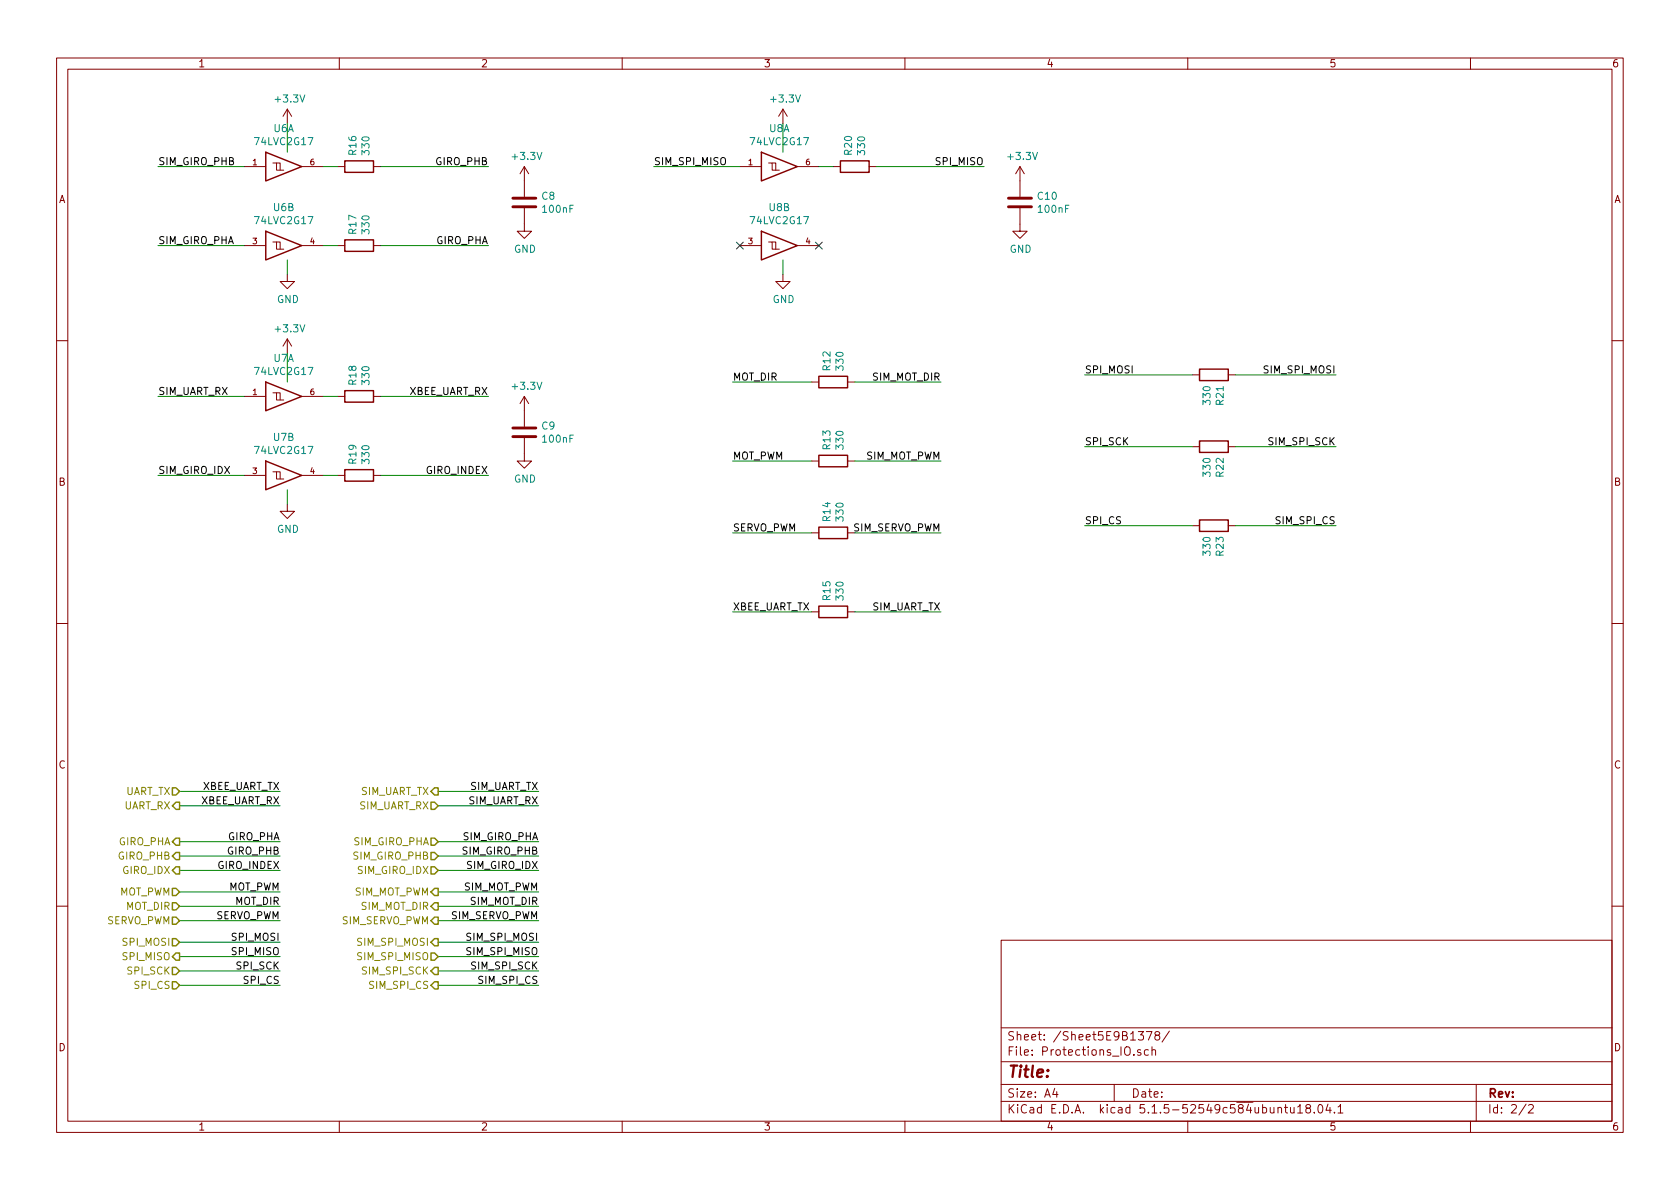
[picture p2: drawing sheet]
EESchema Schematic File Version 4
EELAYER 30 0
EELAYER END
$Descr A4 11693 8268
encoding utf-8
Sheet 2 2
Title ""
Date ""
Rev ""
Comp ""
Comment1 ""
Comment2 ""
Comment3 ""
Comment4 ""
$EndDescr
$Comp
L Device:R R?
U 1 1
P 5800 2650
AR Path="/5E9CF59E" Ref="R?"  Part="1" 
AR Path="/5E9B1379/5E9CF59E" Ref="R12"  Part="1" 
F 0 "R12" H 5870 2696 50  0000 L CNN
F 1 "330" H 5870 2605 50  0000 L CNN
F 2 "Resistor_SMD:R_1206_3216Metric_Pad1.42x1.75mm_HandSolder" V 5730 2650 50  0001 C CNN
F 3 "~" H 5800 2650 50  0001 C CNN
	1    5800 2650
	0    -1   -1   0   
$EndComp
$Comp
L Device:R R?
U 1 1
P 5800 3200
AR Path="/5E9CF5A4" Ref="R?"  Part="1" 
AR Path="/5E9B1379/5E9CF5A4" Ref="R13"  Part="1" 
F 0 "R13" H 5870 3246 50  0000 L CNN
F 1 "330" H 5870 3155 50  0000 L CNN
F 2 "Resistor_SMD:R_1206_3216Metric_Pad1.42x1.75mm_HandSolder" V 5730 3200 50  0001 C CNN
F 3 "~" H 5800 3200 50  0001 C CNN
	1    5800 3200
	0    -1   -1   0   
$EndComp
Wire Wire Line
	5650 3200 5100 3200
Wire Wire Line
	5650 2650 5100 2650
Text Label 5100 3200 0    50   ~ 0
MOT_PWM
Text Label 5100 2650 0    50   ~ 0
MOT_DIR
Text Label 6550 3200 2    50   ~ 0
SIM_MOT_PWM
Text Label 6550 2650 2    50   ~ 0
SIM_MOT_DIR
$Comp
L Device:R R?
U 1 1
P 5800 3700
AR Path="/5E9CF5CE" Ref="R?"  Part="1" 
AR Path="/5E9B1379/5E9CF5CE" Ref="R14"  Part="1" 
F 0 "R14" H 5870 3746 50  0000 L CNN
F 1 "330" H 5870 3655 50  0000 L CNN
F 2 "Resistor_SMD:R_1206_3216Metric_Pad1.42x1.75mm_HandSolder" V 5730 3700 50  0001 C CNN
F 3 "~" H 5800 3700 50  0001 C CNN
	1    5800 3700
	0    -1   -1   0   
$EndComp
$Comp
L Device:R R?
U 1 1
P 5800 4250
AR Path="/5E9CF5D4" Ref="R?"  Part="1" 
AR Path="/5E9B1379/5E9CF5D4" Ref="R15"  Part="1" 
F 0 "R15" H 5870 4296 50  0000 L CNN
F 1 "330" H 5870 4205 50  0000 L CNN
F 2 "Resistor_SMD:R_1206_3216Metric_Pad1.42x1.75mm_HandSolder" V 5730 4250 50  0001 C CNN
F 3 "~" H 5800 4250 50  0001 C CNN
	1    5800 4250
	0    -1   -1   0   
$EndComp
Wire Wire Line
	5650 4250 5100 4250
Wire Wire Line
	5650 3700 5100 3700
Text Label 5100 3700 0    50   ~ 0
SERVO_PWM
Text Label 5100 4250 0    50   ~ 0
XBEE_UART_TX
Text Label 6550 3700 2    50   ~ 0
SIM_SERVO_PWM
Text Label 6550 4250 2    50   ~ 0
SIM_UART_TX
$Comp
L 74xGxx:74LVC2G17 U?
U 1 1
P 2000 2750
AR Path="/5E9CF5F2" Ref="U?"  Part="1" 
AR Path="/5E9B1379/5E9CF5F2" Ref="U7"  Part="1" 
F 0 "U7" H 1975 3017 50  0000 C CNN
F 1 "74LVC2G17" H 1975 2926 50  0000 C CNN
F 2 "Package_TO_SOT_SMD:SOT-23-6_Handsoldering" H 2000 2750 50  0001 C CNN
F 3 "http://www.ti.com/lit/sg/scyt129e/scyt129e.pdf" H 2000 2750 50  0001 C CNN
	1    2000 2750
	1    0    0    -1  
$EndComp
$Comp
L 74xGxx:74LVC2G17 U?
U 2 1
P 2000 3300
AR Path="/5E9CF5F8" Ref="U?"  Part="2" 
AR Path="/5E9B1379/5E9CF5F8" Ref="U7"  Part="2" 
F 0 "U7" H 1975 3567 50  0000 C CNN
F 1 "74LVC2G17" H 1975 3476 50  0000 C CNN
F 2 "Package_TO_SOT_SMD:SOT-23-6_Handsoldering" H 2000 3300 50  0001 C CNN
F 3 "http://www.ti.com/lit/sg/scyt129e/scyt129e.pdf" H 2000 3300 50  0001 C CNN
	2    2000 3300
	1    0    0    -1  
$EndComp
$Comp
L Device:R R?
U 1 1
P 2500 2750
AR Path="/5E9CF5FE" Ref="R?"  Part="1" 
AR Path="/5E9B1379/5E9CF5FE" Ref="R18"  Part="1" 
F 0 "R18" H 2570 2796 50  0000 L CNN
F 1 "330" H 2570 2705 50  0000 L CNN
F 2 "Resistor_SMD:R_1206_3216Metric_Pad1.42x1.75mm_HandSolder" V 2430 2750 50  0001 C CNN
F 3 "~" H 2500 2750 50  0001 C CNN
	1    2500 2750
	0    -1   -1   0   
$EndComp
$Comp
L Device:R R?
U 1 1
P 2500 3300
AR Path="/5E9CF604" Ref="R?"  Part="1" 
AR Path="/5E9B1379/5E9CF604" Ref="R19"  Part="1" 
F 0 "R19" H 2570 3346 50  0000 L CNN
F 1 "330" H 2570 3255 50  0000 L CNN
F 2 "Resistor_SMD:R_1206_3216Metric_Pad1.42x1.75mm_HandSolder" V 2430 3300 50  0001 C CNN
F 3 "~" H 2500 3300 50  0001 C CNN
	1    2500 3300
	0    -1   -1   0   
$EndComp
Text Label 1100 3300 0    50   ~ 0
SIM_GIRO_IDX
Text Label 1100 2750 0    50   ~ 0
SIM_UART_RX
$Comp
L power:GND #PWR?
U 1 1
P 2000 3500
AR Path="/5E9CF60C" Ref="#PWR?"  Part="1" 
AR Path="/5E9B1379/5E9CF60C" Ref="#PWR0123"  Part="1" 
F 0 "#PWR0123" H 2000 3250 50  0001 C CNN
F 1 "GND" H 2005 3327 50  0000 C CNN
F 2 "" H 2000 3500 50  0001 C CNN
F 3 "" H 2000 3500 50  0001 C CNN
	1    2000 3500
	1    0    0    -1  
$EndComp
$Comp
L power:+3.3V #PWR?
U 1 1
P 2000 2450
AR Path="/5E9CF612" Ref="#PWR?"  Part="1" 
AR Path="/5E9B1379/5E9CF612" Ref="#PWR0124"  Part="1" 
F 0 "#PWR0124" H 2000 2300 50  0001 C CNN
F 1 "+3.3V" H 2015 2623 50  0000 C CNN
F 2 "" H 2000 2450 50  0001 C CNN
F 3 "" H 2000 2450 50  0001 C CNN
	1    2000 2450
	1    0    0    -1  
$EndComp
Wire Wire Line
	2000 2650 2000 2450
Wire Wire Line
	2000 3400 2000 3500
$Comp
L 74xGxx:74LVC2G17 U?
U 1 1
P 2000 1150
AR Path="/5E9CF61A" Ref="U?"  Part="1" 
AR Path="/5E9B1379/5E9CF61A" Ref="U6"  Part="1" 
F 0 "U6" H 1975 1417 50  0000 C CNN
F 1 "74LVC2G17" H 1975 1326 50  0000 C CNN
F 2 "Package_TO_SOT_SMD:SOT-23-6_Handsoldering" H 2000 1150 50  0001 C CNN
F 3 "http://www.ti.com/lit/sg/scyt129e/scyt129e.pdf" H 2000 1150 50  0001 C CNN
	1    2000 1150
	1    0    0    -1  
$EndComp
$Comp
L 74xGxx:74LVC2G17 U?
U 2 1
P 2000 1700
AR Path="/5E9CF620" Ref="U?"  Part="2" 
AR Path="/5E9B1379/5E9CF620" Ref="U6"  Part="2" 
F 0 "U6" H 1975 1967 50  0000 C CNN
F 1 "74LVC2G17" H 1975 1876 50  0000 C CNN
F 2 "Package_TO_SOT_SMD:SOT-23-6_Handsoldering" H 2000 1700 50  0001 C CNN
F 3 "http://www.ti.com/lit/sg/scyt129e/scyt129e.pdf" H 2000 1700 50  0001 C CNN
	2    2000 1700
	1    0    0    -1  
$EndComp
$Comp
L Device:R R?
U 1 1
P 2500 1150
AR Path="/5E9CF626" Ref="R?"  Part="1" 
AR Path="/5E9B1379/5E9CF626" Ref="R16"  Part="1" 
F 0 "R16" H 2570 1196 50  0000 L CNN
F 1 "330" H 2570 1105 50  0000 L CNN
F 2 "Resistor_SMD:R_1206_3216Metric_Pad1.42x1.75mm_HandSolder" V 2430 1150 50  0001 C CNN
F 3 "~" H 2500 1150 50  0001 C CNN
	1    2500 1150
	0    -1   -1   0   
$EndComp
$Comp
L Device:R R?
U 1 1
P 2500 1700
AR Path="/5E9CF62C" Ref="R?"  Part="1" 
AR Path="/5E9B1379/5E9CF62C" Ref="R17"  Part="1" 
F 0 "R17" H 2570 1746 50  0000 L CNN
F 1 "330" H 2570 1655 50  0000 L CNN
F 2 "Resistor_SMD:R_1206_3216Metric_Pad1.42x1.75mm_HandSolder" V 2430 1700 50  0001 C CNN
F 3 "~" H 2500 1700 50  0001 C CNN
	1    2500 1700
	0    -1   -1   0   
$EndComp
Text Label 1100 1700 0    50   ~ 0
SIM_GIRO_PHA
Text Label 1100 1150 0    50   ~ 0
SIM_GIRO_PHB
$Comp
L power:GND #PWR?
U 1 1
P 2000 1900
AR Path="/5E9CF634" Ref="#PWR?"  Part="1" 
AR Path="/5E9B1379/5E9CF634" Ref="#PWR0125"  Part="1" 
F 0 "#PWR0125" H 2000 1650 50  0001 C CNN
F 1 "GND" H 2005 1727 50  0000 C CNN
F 2 "" H 2000 1900 50  0001 C CNN
F 3 "" H 2000 1900 50  0001 C CNN
	1    2000 1900
	1    0    0    -1  
$EndComp
$Comp
L power:+3.3V #PWR?
U 1 1
P 2000 850
AR Path="/5E9CF63A" Ref="#PWR?"  Part="1" 
AR Path="/5E9B1379/5E9CF63A" Ref="#PWR0126"  Part="1" 
F 0 "#PWR0126" H 2000 700 50  0001 C CNN
F 1 "+3.3V" H 2015 1023 50  0000 C CNN
F 2 "" H 2000 850 50  0001 C CNN
F 3 "" H 2000 850 50  0001 C CNN
	1    2000 850 
	1    0    0    -1  
$EndComp
Wire Wire Line
	2000 1050 2000 850 
Wire Wire Line
	2000 1800 2000 1900
Wire Wire Line
	1100 1150 1700 1150
Wire Wire Line
	1100 1700 1700 1700
Wire Wire Line
	1100 2750 1700 2750
Wire Wire Line
	1100 3300 1700 3300
Wire Wire Line
	2250 1150 2350 1150
Wire Wire Line
	2350 1700 2250 1700
Wire Wire Line
	2650 1150 3400 1150
Wire Wire Line
	2650 1700 3400 1700
Wire Wire Line
	2250 2750 2350 2750
Wire Wire Line
	2350 3300 2250 3300
Wire Wire Line
	2650 2750 3400 2750
Wire Wire Line
	2650 3300 3400 3300
Text Label 3400 2750 2    50   ~ 0
XBEE_UART_RX
Text Label 3400 3300 2    50   ~ 0
GIRO_INDEX
Text Label 3400 1150 2    50   ~ 0
GIRO_PHB
Text Label 3400 1700 2    50   ~ 0
GIRO_PHA
$Comp
L Device:C C?
U 1 1
P 3650 3000
AR Path="/5E9CF676" Ref="C?"  Part="1" 
AR Path="/5E9B1379/5E9CF676" Ref="C9"  Part="1" 
F 0 "C9" H 3765 3046 50  0000 L CNN
F 1 "100nF" H 3765 2955 50  0000 L CNN
F 2 "Capacitor_SMD:C_1206_3216Metric_Pad1.42x1.75mm_HandSolder" H 3688 2850 50  0001 C CNN
F 3 "~" H 3650 3000 50  0001 C CNN
	1    3650 3000
	1    0    0    -1  
$EndComp
$Comp
L power:GND #PWR?
U 1 1
P 3650 3150
AR Path="/5E9CF67C" Ref="#PWR?"  Part="1" 
AR Path="/5E9B1379/5E9CF67C" Ref="#PWR0131"  Part="1" 
F 0 "#PWR0131" H 3650 2900 50  0001 C CNN
F 1 "GND" H 3655 2977 50  0000 C CNN
F 2 "" H 3650 3150 50  0001 C CNN
F 3 "" H 3650 3150 50  0001 C CNN
	1    3650 3150
	1    0    0    -1  
$EndComp
$Comp
L power:+3.3V #PWR?
U 1 1
P 3650 2850
AR Path="/5E9CF682" Ref="#PWR?"  Part="1" 
AR Path="/5E9B1379/5E9CF682" Ref="#PWR0132"  Part="1" 
F 0 "#PWR0132" H 3650 2700 50  0001 C CNN
F 1 "+3.3V" H 3665 3023 50  0000 C CNN
F 2 "" H 3650 2850 50  0001 C CNN
F 3 "" H 3650 2850 50  0001 C CNN
	1    3650 2850
	1    0    0    -1  
$EndComp
$Comp
L Device:C C?
U 1 1
P 3650 1400
AR Path="/5E9CF688" Ref="C?"  Part="1" 
AR Path="/5E9B1379/5E9CF688" Ref="C8"  Part="1" 
F 0 "C8" H 3765 1446 50  0000 L CNN
F 1 "100nF" H 3765 1355 50  0000 L CNN
F 2 "Capacitor_SMD:C_1206_3216Metric_Pad1.42x1.75mm_HandSolder" H 3688 1250 50  0001 C CNN
F 3 "~" H 3650 1400 50  0001 C CNN
	1    3650 1400
	1    0    0    -1  
$EndComp
$Comp
L power:GND #PWR?
U 1 1
P 3650 1550
AR Path="/5E9CF68E" Ref="#PWR?"  Part="1" 
AR Path="/5E9B1379/5E9CF68E" Ref="#PWR0133"  Part="1" 
F 0 "#PWR0133" H 3650 1300 50  0001 C CNN
F 1 "GND" H 3655 1377 50  0000 C CNN
F 2 "" H 3650 1550 50  0001 C CNN
F 3 "" H 3650 1550 50  0001 C CNN
	1    3650 1550
	1    0    0    -1  
$EndComp
$Comp
L power:+3.3V #PWR?
U 1 1
P 3650 1250
AR Path="/5E9CF694" Ref="#PWR?"  Part="1" 
AR Path="/5E9B1379/5E9CF694" Ref="#PWR0134"  Part="1" 
F 0 "#PWR0134" H 3650 1100 50  0001 C CNN
F 1 "+3.3V" H 3665 1423 50  0000 C CNN
F 2 "" H 3650 1250 50  0001 C CNN
F 3 "" H 3650 1250 50  0001 C CNN
	1    3650 1250
	1    0    0    -1  
$EndComp
Wire Wire Line
	1250 5500 1950 5500
Wire Wire Line
	1250 5600 1950 5600
Wire Wire Line
	1250 5850 1950 5850
Wire Wire Line
	1250 5950 1950 5950
Wire Wire Line
	1250 6050 1950 6050
Text Label 1950 5500 2    50   ~ 0
XBEE_UART_TX
Text Label 1950 5600 2    50   ~ 0
XBEE_UART_RX
Text Label 1950 5850 2    50   ~ 0
GIRO_PHA
Text Label 1950 5950 2    50   ~ 0
GIRO_PHB
Text Label 1950 6050 2    50   ~ 0
GIRO_INDEX
Text HLabel 1250 5600 0    50   Output ~ 0
UART_RX
Text HLabel 1250 5500 0    50   Input ~ 0
UART_TX
Text HLabel 1250 5850 0    50   Output ~ 0
GIRO_PHA
Text HLabel 1250 5950 0    50   Output ~ 0
GIRO_PHB
Text HLabel 1250 6050 0    50   Output ~ 0
GIRO_IDX
Text HLabel 1250 6200 0    50   Input ~ 0
MOT_PWM
Text HLabel 1250 6300 0    50   Input ~ 0
MOT_DIR
Text HLabel 1250 6400 0    50   Input ~ 0
SERVO_PWM
Text HLabel 1250 6550 0    50   Input ~ 0
SPI_MOSI
Text HLabel 1250 6650 0    50   Output ~ 0
SPI_MISO
Text HLabel 1250 6750 0    50   Input ~ 0
SPI_SCK
Text HLabel 1250 6850 0    50   Input ~ 0
SPI_CS
Wire Wire Line
	1250 6200 1950 6200
Wire Wire Line
	1250 6300 1950 6300
Wire Wire Line
	1250 6400 1950 6400
Wire Wire Line
	1250 6550 1950 6550
Wire Wire Line
	1250 6650 1950 6650
Wire Wire Line
	1250 6750 1950 6750
Wire Wire Line
	1250 6850 1950 6850
Text Label 1950 6200 2    50   ~ 0
MOT_PWM
Text Label 1950 6300 2    50   ~ 0
MOT_DIR
Text Label 1950 6400 2    50   ~ 0
SERVO_PWM
Text Label 1950 6550 2    50   ~ 0
SPI_MOSI
Text Label 1950 6650 2    50   ~ 0
SPI_MISO
Text Label 1950 6750 2    50   ~ 0
SPI_SCK
Text Label 1950 6850 2    50   ~ 0
SPI_CS
Wire Wire Line
	3050 5500 3750 5500
Wire Wire Line
	3050 5600 3750 5600
Wire Wire Line
	3050 5850 3750 5850
Wire Wire Line
	3050 5950 3750 5950
Wire Wire Line
	3050 6050 3750 6050
Text Label 3750 5500 2    50   ~ 0
SIM_UART_TX
Text Label 3750 5600 2    50   ~ 0
SIM_UART_RX
Text Label 3750 5850 2    50   ~ 0
SIM_GIRO_PHA
Text Label 3750 5950 2    50   ~ 0
SIM_GIRO_PHB
Text Label 3750 6050 2    50   ~ 0
SIM_GIRO_IDX
Text HLabel 3050 5600 0    50   Input ~ 0
SIM_UART_RX
Text HLabel 3050 5500 0    50   Output ~ 0
SIM_UART_TX
Text HLabel 3050 5850 0    50   Input ~ 0
SIM_GIRO_PHA
Text HLabel 3050 5950 0    50   Input ~ 0
SIM_GIRO_PHB
Text HLabel 3050 6050 0    50   Input ~ 0
SIM_GIRO_IDX
Text HLabel 3050 6200 0    50   Output ~ 0
SIM_MOT_PWM
Text HLabel 3050 6300 0    50   Output ~ 0
SIM_MOT_DIR
Text HLabel 3050 6400 0    50   Output ~ 0
SIM_SERVO_PWM
Text HLabel 3050 6550 0    50   Output ~ 0
SIM_SPI_MOSI
Text HLabel 3050 6650 0    50   Input ~ 0
SIM_SPI_MISO
Text HLabel 3050 6750 0    50   Output ~ 0
SIM_SPI_SCK
Text HLabel 3050 6850 0    50   Output ~ 0
SIM_SPI_CS
Wire Wire Line
	3050 6200 3750 6200
Wire Wire Line
	3050 6300 3750 6300
Wire Wire Line
	3050 6400 3750 6400
Wire Wire Line
	3050 6550 3750 6550
Wire Wire Line
	3050 6650 3750 6650
Wire Wire Line
	3050 6750 3750 6750
Wire Wire Line
	3050 6850 3750 6850
Text Label 3750 6200 2    50   ~ 0
SIM_MOT_PWM
Text Label 3750 6300 2    50   ~ 0
SIM_MOT_DIR
Text Label 3750 6400 2    50   ~ 0
SIM_SERVO_PWM
Text Label 3750 6550 2    50   ~ 0
SIM_SPI_MOSI
Text Label 3750 6650 2    50   ~ 0
SIM_SPI_MISO
Text Label 3750 6750 2    50   ~ 0
SIM_SPI_SCK
$Comp
L Device:R R?
U 1 1
P 8450 3650
AR Path="/5E6512D1" Ref="R?"  Part="1" 
AR Path="/5E9B1379/5E6512D1" Ref="R23"  Part="1" 
F 0 "R23" H 8520 3696 50  0000 L CNN
F 1 "330" H 8520 3605 50  0000 L CNN
F 2 "Resistor_SMD:R_1206_3216Metric_Pad1.42x1.75mm_HandSolder" V 8380 3650 50  0001 C CNN
F 3 "~" H 8450 3650 50  0001 C CNN
	1    8450 3650
	0    1    1    0   
$EndComp
$Comp
L Device:R R?
U 1 1
P 8450 3100
AR Path="/5E6512D7" Ref="R?"  Part="1" 
AR Path="/5E9B1379/5E6512D7" Ref="R22"  Part="1" 
F 0 "R22" H 8520 3146 50  0000 L CNN
F 1 "330" H 8520 3055 50  0000 L CNN
F 2 "Resistor_SMD:R_1206_3216Metric_Pad1.42x1.75mm_HandSolder" V 8380 3100 50  0001 C CNN
F 3 "~" H 8450 3100 50  0001 C CNN
	1    8450 3100
	0    1    1    0   
$EndComp
Text Label 9300 3100 2    50   ~ 0
SIM_SPI_SCK
Text Label 9300 3650 2    50   ~ 0
SIM_SPI_CS
$Comp
L 74xGxx:74LVC2G17 U?
U 1 1
P 5450 1150
AR Path="/5E6512ED" Ref="U?"  Part="1" 
AR Path="/5E9B1379/5E6512ED" Ref="U8"  Part="1" 
F 0 "U8" H 5425 1417 50  0000 C CNN
F 1 "74LVC2G17" H 5425 1326 50  0000 C CNN
F 2 "Package_TO_SOT_SMD:SOT-23-6_Handsoldering" H 5450 1150 50  0001 C CNN
F 3 "http://www.ti.com/lit/sg/scyt129e/scyt129e.pdf" H 5450 1150 50  0001 C CNN
	1    5450 1150
	1    0    0    -1  
$EndComp
$Comp
L 74xGxx:74LVC2G17 U?
U 2 1
P 5450 1700
AR Path="/5E6512F3" Ref="U?"  Part="2" 
AR Path="/5E9B1379/5E6512F3" Ref="U8"  Part="2" 
F 0 "U8" H 5425 1967 50  0000 C CNN
F 1 "74LVC2G17" H 5425 1876 50  0000 C CNN
F 2 "Package_TO_SOT_SMD:SOT-23-6_Handsoldering" H 5450 1700 50  0001 C CNN
F 3 "http://www.ti.com/lit/sg/scyt129e/scyt129e.pdf" H 5450 1700 50  0001 C CNN
	2    5450 1700
	1    0    0    -1  
$EndComp
$Comp
L Device:R R?
U 1 1
P 5950 1150
AR Path="/5E6512F9" Ref="R?"  Part="1" 
AR Path="/5E9B1379/5E6512F9" Ref="R20"  Part="1" 
F 0 "R20" H 6020 1196 50  0000 L CNN
F 1 "330" H 6020 1105 50  0000 L CNN
F 2 "Resistor_SMD:R_1206_3216Metric_Pad1.42x1.75mm_HandSolder" V 5880 1150 50  0001 C CNN
F 3 "~" H 5950 1150 50  0001 C CNN
	1    5950 1150
	0    -1   -1   0   
$EndComp
$Comp
L Device:R R?
U 1 1
P 8450 2600
AR Path="/5E6512FF" Ref="R?"  Part="1" 
AR Path="/5E9B1379/5E6512FF" Ref="R21"  Part="1" 
F 0 "R21" H 8520 2646 50  0000 L CNN
F 1 "330" H 8520 2555 50  0000 L CNN
F 2 "Resistor_SMD:R_1206_3216Metric_Pad1.42x1.75mm_HandSolder" V 8380 2600 50  0001 C CNN
F 3 "~" H 8450 2600 50  0001 C CNN
	1    8450 2600
	0    1    1    0   
$EndComp
Text Label 9300 2600 2    50   ~ 0
SIM_SPI_MOSI
Text Label 4550 1150 0    50   ~ 0
SIM_SPI_MISO
$Comp
L power:GND #PWR?
U 1 1
P 5450 1900
AR Path="/5E651307" Ref="#PWR?"  Part="1" 
AR Path="/5E9B1379/5E651307" Ref="#PWR0115"  Part="1" 
F 0 "#PWR0115" H 5450 1650 50  0001 C CNN
F 1 "GND" H 5455 1727 50  0000 C CNN
F 2 "" H 5450 1900 50  0001 C CNN
F 3 "" H 5450 1900 50  0001 C CNN
	1    5450 1900
	1    0    0    -1  
$EndComp
$Comp
L power:+3.3V #PWR?
U 1 1
P 5450 850
AR Path="/5E65130D" Ref="#PWR?"  Part="1" 
AR Path="/5E9B1379/5E65130D" Ref="#PWR0119"  Part="1" 
F 0 "#PWR0119" H 5450 700 50  0001 C CNN
F 1 "+3.3V" H 5465 1023 50  0000 C CNN
F 2 "" H 5450 850 50  0001 C CNN
F 3 "" H 5450 850 50  0001 C CNN
	1    5450 850 
	1    0    0    -1  
$EndComp
Wire Wire Line
	5450 1050 5450 850 
Wire Wire Line
	5450 1800 5450 1900
Wire Wire Line
	4550 1150 5150 1150
Wire Wire Line
	5700 1150 5800 1150
Wire Wire Line
	6100 1150 6850 1150
Wire Wire Line
	8300 2600 7550 2600
Wire Wire Line
	8300 3650 7550 3650
Wire Wire Line
	8300 3100 7550 3100
Text Label 7550 3650 0    50   ~ 0
SPI_CS
Text Label 7550 3100 0    50   ~ 0
SPI_SCK
Text Label 6850 1150 2    50   ~ 0
SPI_MISO
Text Label 7550 2600 0    50   ~ 0
SPI_MOSI
$Comp
L Device:C C?
U 1 1
P 7100 1400
AR Path="/5E651337" Ref="C?"  Part="1" 
AR Path="/5E9B1379/5E651337" Ref="C10"  Part="1" 
F 0 "C10" H 7215 1446 50  0000 L CNN
F 1 "100nF" H 7215 1355 50  0000 L CNN
F 2 "Capacitor_SMD:C_1206_3216Metric_Pad1.42x1.75mm_HandSolder" H 7138 1250 50  0001 C CNN
F 3 "~" H 7100 1400 50  0001 C CNN
	1    7100 1400
	1    0    0    -1  
$EndComp
$Comp
L power:GND #PWR?
U 1 1
P 7100 1550
AR Path="/5E65133D" Ref="#PWR?"  Part="1" 
AR Path="/5E9B1379/5E65133D" Ref="#PWR0120"  Part="1" 
F 0 "#PWR0120" H 7100 1300 50  0001 C CNN
F 1 "GND" H 7105 1377 50  0000 C CNN
F 2 "" H 7100 1550 50  0001 C CNN
F 3 "" H 7100 1550 50  0001 C CNN
	1    7100 1550
	1    0    0    -1  
$EndComp
$Comp
L power:+3.3V #PWR?
U 1 1
P 7100 1250
AR Path="/5E651343" Ref="#PWR?"  Part="1" 
AR Path="/5E9B1379/5E651343" Ref="#PWR0121"  Part="1" 
F 0 "#PWR0121" H 7100 1100 50  0001 C CNN
F 1 "+3.3V" H 7115 1423 50  0000 C CNN
F 2 "" H 7100 1250 50  0001 C CNN
F 3 "" H 7100 1250 50  0001 C CNN
	1    7100 1250
	1    0    0    -1  
$EndComp
NoConn ~ 5150 1700
NoConn ~ 5700 1700
Wire Wire Line
	5950 2650 6550 2650
Wire Wire Line
	5950 3200 6550 3200
Wire Wire Line
	5950 3700 6550 3700
Wire Wire Line
	5950 4250 6550 4250
Wire Wire Line
	8600 3650 9300 3650
Wire Wire Line
	8600 3100 9300 3100
Wire Wire Line
	8600 2600 9300 2600
Text Label 3750 6850 2    50   ~ 0
SIM_SPI_CS
$EndSCHEMATC
